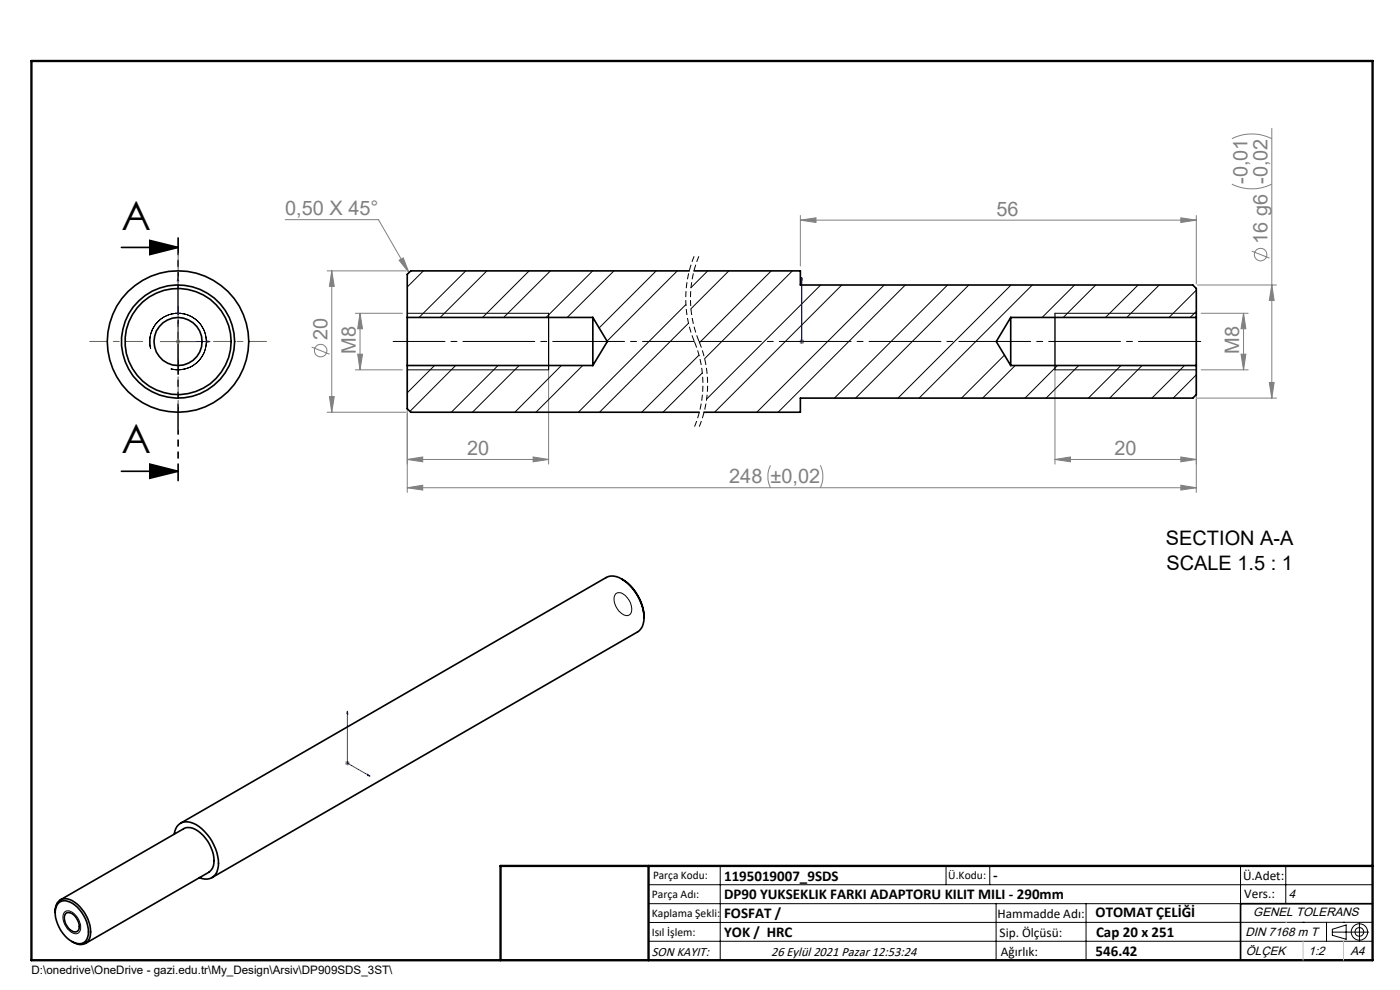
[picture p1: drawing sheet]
<svg xmlns="http://www.w3.org/2000/svg" width="297mm" height="210mm" viewBox="0 0 297 210" stroke-linecap="round" stroke-linejoin="round" font-family="sans-serif">
<g fill="none" stroke="#808080" stroke-width=".21">
<path d="M261.3 39a9.3 9.3 0 0 0 8.5 0M261.3 29.4a9.6 9.6 0 0 1 8.5 0M269.8 27.2v57.2M60.5 46.6h19.8l6.4 11.2M69.4 57.5h16.7M70.4 57.5v29.9M70.4 57.5l.5 3.2h-1zM84.7 55.2l.8-.5 1.2 3.1zM169.8 46.7l3.3-.5v1zM169.8 45.7v10.7M169.8 46.7h84M250.5 46.2l3.3 .5-3.3 .5z"/>
<path d="M253.8 45.7v14.5M265.5 53.3l3.8 1.4M37.3 72.5h1M37.4 72.1l.7 .7M37.8 72v.9M38.1 72.1l-.7 .7M66.1 73.6l3.8 1.5M75.4 66.5h10M75.4 78.4h10M75.9 75.1h1l-.5 3.3zM76.4 66.5l.5 3.2h-1zM76.4 66.5v11.9"/>
<path d="M86.4 67.4v37M116.4 67.4v31.1M169.6 72.5h1M169.7 72.1l.7 .7M170.1 72v.9M170.4 72.1l-.7 .7M223.8 67.4v31.1M253.8 67.4v37M254 60.5h16.8M254.8 66.5h10M254.8 78.4h10M263.3 75.1h1l-.5 3.3z"/>
<path d="M263.8 66.5l.5 3.2h-1zM263.8 66.5v11.9M269.8 60.5l.5 3.2h-1zM69.4 87.4h16.7M69.9 84.1h1l-.5 3.3zM86.4 97.5l3.3-.6v1.1zM86.4 97.5h30M113.1 96.9l3.3 .6-3.3 .5zM163.4 98.7a5.6 5.6 0 0 0 0 4.8M174 98.7a5.6 5.6 0 0 1 0 4.8M223.8 97.5l3.3-.6v1.1zM223.8 97.5h30"/>
<path d="M250.5 96.9l3.3 .6-3.3 .5zM254 84.4h16.8M269.3 81.1h1l-.5 3.3zM86.4 103.5l3.3-.6v1.1zM86.4 103.5h167.4M250.5 102.9l3.3 .6-3.3 .5zM73.2 161.9h1M73.3 161.5l.7 .7M73.7 161.4v1M74 161.5l-.7 .7"/>
<circle cx="267.4" cy="54" r="1.33"/>
<circle cx="68" cy="74.4" r="1.32"/>
</g>
<path d="M147.3 54.3a23.6 23.6 0 0 0 0 18.1M148.3 54.3a23.6 23.6 0 0 0 0 18.1M147.3 72.4a23.6 23.6 0 0 1 0 18.2M148.3 72.4a23.6 23.6 0 0 1 0 18.2" fill="none" stroke="#000" stroke-width=".21" stroke-dasharray="1.3 .6" stroke-dashoffset="-.1" stroke-linecap="butt"/>
<path d="M25.8 52.5h12M31.8 51l6 1.5-6 1.5zM25.8 100h12M31.8 98.5l6 1.5-6 1.5zM291.2 191.7h-28v12" fill="none" stroke="#000" stroke-width=".35"/>
<g fill="none" stroke="#000" stroke-width=".21">
<path d="M32 74a6 6 0 0 1 5.2-7.5 6 6 0 0 1 6.5 6.4 6 6 0 0 1-7.5 5.3M86.4 66.5h30M86.4 78.4h30M223.8 66.5h30M223.8 78.4h30M130.7 125.9a1.89 1.89 0 0 1 2.5 1.1 2.58 2.58 0 0 1 .3 3.4 2.39 2.39 0 0 1-2.7-1.5 2.6 2.6 0 0 1-.1-3zM13.7 193.5a1.63 1.63 0 0 1 2.3 .6 3 3 0 0 1 .8 3.7 1.69 1.69 0 0 1-2.4-.6 3.1 3.1 0 0 1-.7-3.7zM137.6 187.7h153.6M137.6 191.7h153.6M137.6 199.7h153.6M152.8 183.7v20M200.7 183.7v4"/>
<path d="M210 183.7v4M211.3 191.7v12M230.4 191.7v12M263.2 183.7v20M272.8 183.7v8M276.4 195.6h.1M281.4 195.6v4.1M282.6 197.7h7.8M282.6 197.1l3-.9v3l-3-.8zM285 195.6h.1M288.4 195.8v3.8M291.2 195.6l-153.6 .1"/>
<circle cx="288.4" cy="197.7" r="1.74"/>
<circle cx="288.4" cy="197.7" r=".93"/>
</g>
<path d="M37.8 58.9v13.6h6.8M37.8 58.9l.1 .7h-.3zM170.1 58.9v.7v-.7M170.1 58.9v13.6M43.9 72.3l.7 .2-.7 .1zM170.1 72.3v.3zM170.1 72.5h.1M73.7 150.8v11.1l4.8 2.7M73.7 150.8l.1 .6-.2-.1zM78 164.2l.5 .4-.5-.1z" fill="none" stroke="#00f" stroke-width=".21"/>
<path d="M37.8 50.5v51.4" fill="none" stroke="#000" stroke-width=".35" stroke-dasharray="6.3 1.3 1.3 1.3 1.3 1.3" stroke-dashoffset="2.8"/>
<path d="M116.4 66.5v11.9M223.8 66.5v11.9M106.2 203.7h185" fill="none" stroke="#000" stroke-width=".25"/>
<path d="M6.7 12.9h284.5v190.8h-284.5zM137.6 183.7v20M291.2 183.7h-185v20" fill="none" stroke="#000" stroke-width=".5"/>
<path d="M272.8 195.6h.1M276.4 199.7v4M285 199.7v4" fill="none" stroke="#c0c0c0" stroke-width=".21"/>
<path d="M30.3 72.4h-11.3M37.8 64.9v-11.2M37.8 79.9v11.3M45.3 72.4h11.2" fill="none" stroke="#808000" stroke-width=".21" stroke-dasharray="15.2 1.3 1.3 1.3" stroke-dashoffset="11.5"/>
<path d="M34 72.5h7.5M37.8 68.7v7.5" fill="none" stroke="#808000" stroke-width=".21"/>
<path d="M147.3 72.4h-63.9" fill="none" stroke="#000" stroke-width=".21" stroke-dasharray="15.2 1.3 1.3 1.3" stroke-dashoffset="4.2"/>
<path d="M254.7 72.4h-106.4" fill="none" stroke="#000" stroke-width=".21" stroke-dasharray="15.2 1.3 1.3 1.3" stroke-dashoffset="2"/>
<path d="M31.8 51l6 1.5-6 1.5zM31.8 98.5l6 1.5-6 1.5z" fill="#000"/>
<g fill="#00f">
<path d="M43.9 72.3l.7 .2-.7 .1zM37.8 58.9l.1 .7h-.3z"/>
<path d="M78 164.2l.5 .4-.5-.1zM73.7 150.8l.1 .6-.2-.1z"/>
<path d="M170.1 72.3v.3zM170.1 58.9v.7zM170.1 72.3v.3zM170.1 58.9v.7z"/>
</g>
<g fill="#808080">
<path d="M250.5 96.9l3.3 .6-3.3 .5zM223.8 97.5l3.3-.6v1.1zM250.5 46.2l3.3 .5-3.3 .5zM169.8 46.7l3.3-.5v1z"/>
<path d="M86.4 103.5l3.3-.6v1.1zM250.5 102.9l3.3 .6-3.3 .5zM84.7 55.2l.8-.5 1.2 3.1z"/>
<path d="M86.4 97.5l3.3-.6v1.1zM113.1 96.9l3.3 .6-3.3 .5z"/>
<path d="M269.8 60.5l.5 3.2h-1zM269.3 81.1h1l-.5 3.3z"/>
<path d="M69.9 84.1h1l-.5 3.3zM70.4 57.5l.5 3.2h-1z"/>
<path d="M76.4 66.5l.5 3.2h-1zM75.9 75.1h1l-.5 3.3zM263.8 66.5l.5 3.2h-1zM263.3 75.1h1l-.5 3.3z"/>
</g>
<g fill="none" stroke="#000" stroke-width=".35">
<path d="M146.2 57.5h-59.1l-.7 .7v9.1M147.2 57.5h22.6v3h83.2l.8 .7v6.1M86.4 67.3v10.2M86.4 67.3h39.4M86.4 77.5h39.4M86.4 77.5v9.2l.7 .7h61.2M125.8 67.3v10.2M125.8 67.3l3 5.2-3 5M214.4 67.3v10.2M214.4 67.3h39.4M214.4 67.3l-3.1 5.2 3.1 5M214.4 77.5h39.4"/>
<path d="M253.8 67.3v10.2M253.8 77.5v6.2l-.8 .7h-83.2v3h-20.5M131.9 122.8a10 10 0 0 1 4.7 8.2M136.6 131a10 10 0 0 0-5.9-8.7 2.65 2.65 0 0 0-2.1 .2l-90.3 52.1M136.6 131a3.3 3.3 0 0 1-1.3 3l-90.3 52.2M37 176.9a2.67 2.67 0 0 1 4-2.2 10 10 0 0 1 5.3 9.1 2.68 2.68 0 0 1-4 2.4M11.7 193.6a2.34 2.34 0 0 1 .9-2.6 2.34 2.34 0 0 1 2.7 .1 7.9 7.9 0 0 1 3.8 7.8 2.32 2.32 0 0 1-3.9 .8M12.5 191.4a3.1 3.1 0 0 1 3.9 1.1 7 7 0 0 1 2.2 6.3 2.02 2.02 0 0 1-3.2 1 7.6 7.6 0 0 1-3.6-7.1zM12.8 190.9l26.2-15.1a3.1 3.1 0 0 1 3.6 .9 7.9 7.9 0 0 1 2.7 7l-.5 .9-.5 .4-26.2 15.1M14 193.7a1.96 1.96 0 0 1 2.5 1.5l.3 .9a1.1 1.1 0 0 1-.4 1.5 1.1 1.1 0 0 1-1.5-.4 2.85 2.85 0 0 1-.9-3.5z"/>
<circle cx="37.8" cy="72.5" r="5.1"/>
<circle cx="37.8" cy="72.5" r="11.3"/>
<circle cx="37.8" cy="72.4" r="12"/>
<circle cx="37.8" cy="72.5" r="15"/>
</g>
<g fill="none" stroke="#000" stroke-width=".21">
<path d="M89.8 57.5l-3.4 3.4M98.8 57.5l-9.9 9.8M103.3 57.5l-9.9 9.8M112.3 57.5l-9.9 9.8M116.8 57.5l-9.9 9.8M125.7 57.5l-9.8 9.8M130.2 57.5l-9.9 9.8M139.2 57.5l-12.1 12.1M143.7 57.5l-14.9 14.9M150.1 57.5l-3.5 3.5M154.6 57.5l-8.1 8M163.6 57.5l-15.2 15.2"/>
<path d="M168.1 57.5l-18.6 18.6M92.2 77.5l-5.8 5.8M96.7 77.5l-9.7 9.8M105.7 77.5l-10 9.9M110.1 77.5l-9.9 9.9M119.1 77.5l-9.9 9.9M123.6 77.5l-9.9 9.9M145.5 64.6l-22.8 22.8M146 68.6l-18.8 18.8M148.3 75.3l-12.2 12.1M149 79.1l-8.3 8.3M174.1 60.5l-24.2 24.2"/>
<path d="M178.6 60.5l-27 26.9M187.6 60.5l-27.1 26.9M192.1 60.5l-27 26.9M201 60.5l-24 23.9M205.5 60.5l-24 23.9M213.1 75.3l-9.1 9.1M214.5 60.5l-24 23.9M215.4 77.5l-6.9 6.9M219 60.5l-24 23.9M224.3 77.5l-6.8 6.9M228 60.5l-6.9 6.8M228.8 77.5l-6.9 6.9"/>
<path d="M232.4 60.5l-6.8 6.8M237.8 77.5l-6.9 6.9M241.4 60.5l-6.9 6.8M242.3 77.5l-6.9 6.9M245.9 60.5l-6.9 6.8M251.3 77.5l-6.9 6.9M253.8 61.6l-5.8 5.7M253.8 66.1l-1.3 1.2M253.8 79.5l-4.9 4.9"/>
</g>
<g font-size="8.5">
<text x="25.8" y="48.7">A</text>
<text x="25.8" y="96.2">A</text>
</g>
<g font-size="4.2" fill="#808080">
<text x="264.6" y="39" transform="rotate(-90 264.6 39)">-0,01</text>
<text x="60.5" y="45.6">0,50 X 45°</text>
<text x="211.4" y="45.7">56</text>
<text x="268.9" y="51.8" transform="rotate(-90 268.9 51.8)">16 g6 -0,02</text>
<text x="69.5" y="72.2" transform="rotate(-90 69.5 72.2)">20</text>
<text x="75.5" y="75" transform="rotate(-90 75.5 75)">M8</text>
<text x="262.9" y="75" transform="rotate(-90 262.9 75)">M8</text>
<text x="99.1" y="96.5">20</text>
<text x="236.4" y="96.5">20</text>
<text x="154.7" y="102.5">248 ±0,02</text>
</g>
<g font-size="4.2">
<text x="247.3" y="115.7">SECTION A-A</text>
<text x="247.5" y="120.9">SCALE 1.5 : 1</text>
</g>
<g font-size="3.2">
<text x="153.6" y="186.8">1195019007_9SDS</text>
<text x="153.6" y="190.8">DP90 YUKSEKLIK FARKI ADAPTORU KILIT MILI - 290mm</text>
<text x="210.7" y="186.6">-</text>
<text x="153.6" y="194.8">FOSFAT /</text>
<text x="232.4" y="194.5">OTOMAT ÇELİĞİ</text>
<text x="153.6" y="198.8">YOK / HRC</text>
<text x="232.4" y="202.8">546.42</text>
<text x="232.5" y="198.8">Cap 20 x 251</text>
</g>
<g font-size="2.8">
<text x="263.7" y="186.7">Ü.Adet:</text>
<text x="263.9" y="190.5">Vers.:</text>
<text x="211.6" y="194.8">Hammadde Adı:</text>
<text x="138.3" y="202.8">SON KAYIT:</text>
<text x="163.6" y="202.8">26 Eylül 2021 Pazar 12:53:24</text>
<text x="212.1" y="198.7">Sip. Ölçüsü:</text>
<text x="212.3" y="202.7">Ağırlık:</text>
</g>
<g font-size="2.6">
<text x="273.4" y="190.4">4</text>
<text x="265.9" y="194.4">GENEL TOLERANS</text>
<text x="264.2" y="198.5">DIN 7168 m T</text>
<text x="264.3" y="202.6">ÖLÇEK</text>
<text x="277.6" y="202.6">1:2</text>
<text x="286.5" y="202.6">A4</text>
</g>
<g font-size="2.5">
<text x="138.3" y="190.5">Parça Adı:</text>
<text x="138.5" y="186.5">Parça Kodu:</text>
<text x="201.2" y="186.5">Ü.Kodu:</text>
<text x="138.3" y="194.5">Kaplama Şekli:</text>
<text x="138.3" y="198.6">Isıl İşlem:</text>
<text x="6.7" y="206.7">D:\onedrive\OneDrive - gazi.edu.tr\My_Design\Arsiv\DP909SDS_3ST\</text>
</g>
</svg>
